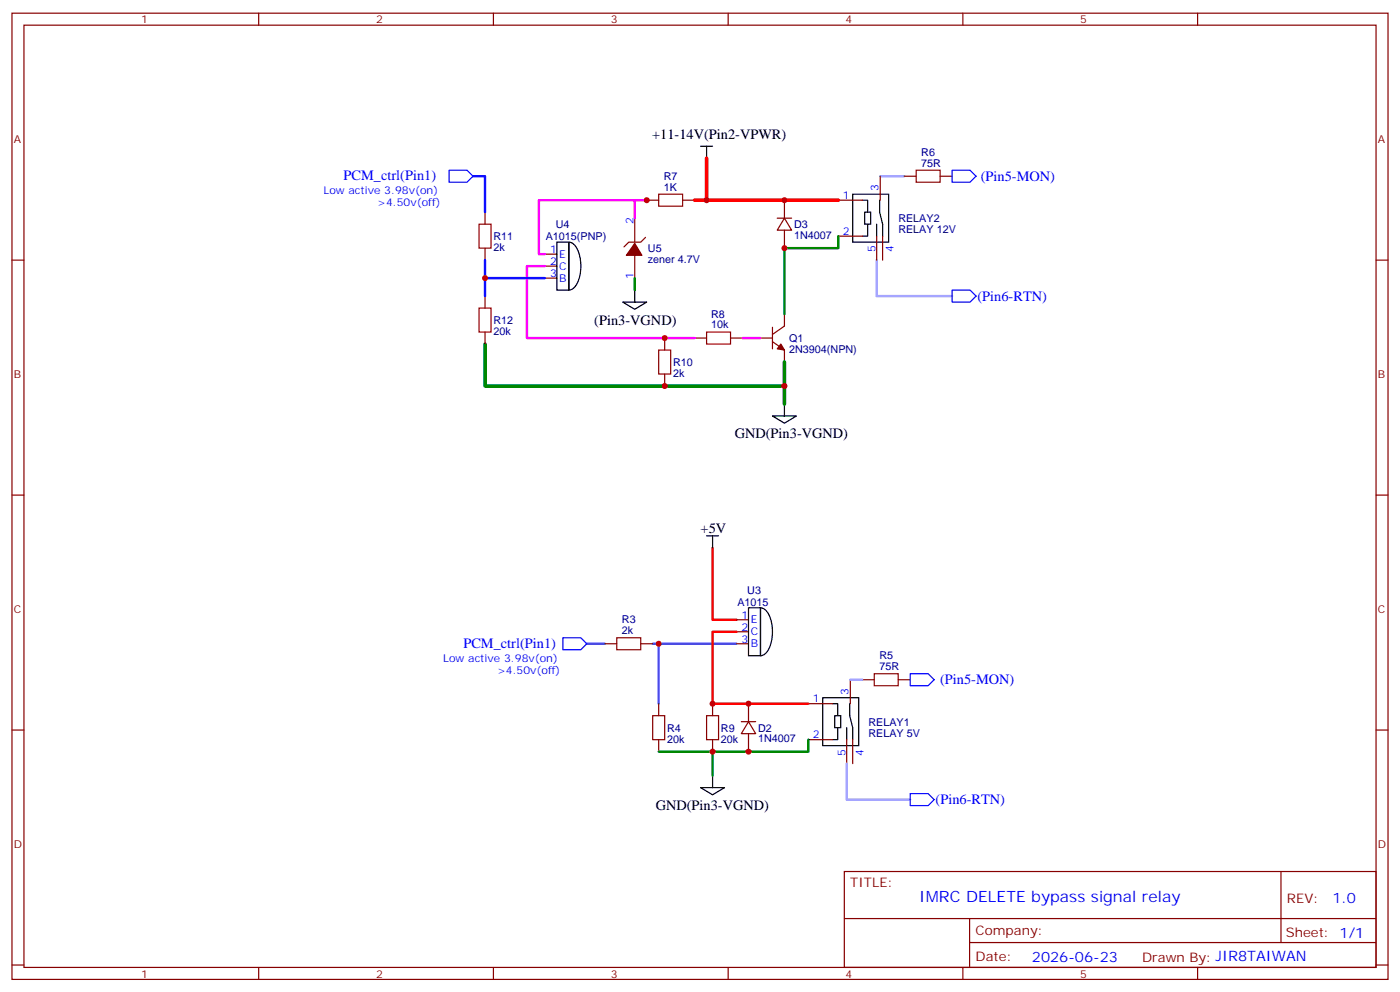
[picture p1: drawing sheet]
<svg xmlns="http://www.w3.org/2000/svg" width="412mm" height="292mm" viewBox="0 0 412 292" stroke-linecap="round" stroke-linejoin="round" font-family="sans-serif">
<g fill="none" stroke="#870000" stroke-width=".35">
<path d="M3.5 3.9h405.4v284.3h-405.4zM7.1 7.4h398.2v277.3h-398.2zM76.2 3.9v3.5M145.3 3.9v3.5M214.5 3.9v3.5M283.6 3.9v3.5M352.8 3.9v3.5M190.5 58.9h3.5M201.1 58.9h3.5M231.1 58.9v5.3M246.9 58.9h7.1M259.3 51.9v7"/>
<path d="M266.3 51.9h3.6M276.9 51.9h3.6M3.5 76.6h3.6M142.9 62.4v3.6M142.9 73v3.6M160.5 74.8h3.5M160.5 78.3h3.5M187 64.2v7.1M187 74.8v7M190.1 69.8l-1.4 1.5h-3.5l-1.4 1.4M229 64.2h4.2M231.1 64.2l2.1 3.5h-4.2z"/>
<path d="M231.1 67.7v5.3M246.9 69.5h7.1M258.2 69.5v7.1M260 69.5v7.1M405.3 76.6h3.6M142.9 87.1v3.6M142.9 97.7v3.5M160.5 81.8h3.5M195.8 99.5v3.5M204.6 99.5h3.5M215.2 99.5h3.5M224 99.5h3.5"/>
<path d="M227.5 96.3v6.4M231.1 92.4v3.6l-3.6 2.4M195.8 110.1v3.5M227.5 100.5l3.6 2.5v3.5M3.5 145.7h3.6M405.3 145.7h3.6M178.2 189.4h3.5M188.7 189.4h3.6M217 189.4h3.5M217 182.4h3.5M217 185.9h3.5M3.5 214.8h3.6"/>
<path d="M194 207.1v3.5M194 217.7v3.5M209.9 207.1v3.5M209.9 217.7v3.5M218.4 212.4h4.2M220.5 212.4l2.1 3.5h-4.2zM220.5 207.1v5.3M220.5 215.9v5.3M238.1 207.1h7.1M238.1 217.7h7.1M249.4 217.7v7M250.5 200v7.1"/>
<path d="M251.2 217.7v7M254 200h3.5M264.6 200h3.5M405.3 214.8h3.6M248.7 256.5h156.6v28.2h-156.6zM377.3 256.5v20.9M248.7 270.3h156.5M285.6 277.4h119.6M285.6 270.3v14.1M3.5 284h3.6M76.2 284.7v3.5M145.3 284.7v3.5"/>
<path d="M214.5 284.7v3.5M283.6 284.7v3.5M352.8 284.7v3.5M405.3 284h3.6"/>
</g>
<path d="M209.9 161.2v21.2h7.1M217 185.9h-7.1v21.2h28.2" fill="none" stroke="#f00" stroke-width=".71"/>
<path d="M172.9 189.4h5.3M192.3 189.4h24.7M194 189.4v17.7" fill="none" stroke="#09f" stroke-width=".71"/>
<path d="M194 57.2h7.1v3.5h-7.1zM269.9 50.1h7v3.5h-7zM141.1 66h3.5v7h-3.5zM141.1 90.7h3.5v7h-3.5zM208.1 97.7h7.1v3.5h-7.1zM194 103h3.6v7.1h-3.6zM181.7 187.7h7v3.5h-7zM257.5 198.3h7.1v3.5h-7.1zM192.3 210.6h3.5v7.1h-3.5zM208.1 210.6h3.6v7.1h-3.6z" fill="none" stroke="#a10000" stroke-width=".35"/>
<path d="M132.3 50.1h5.3l1.7 1.8-1.7 1.7h-5.3zM280.5 50.1h5.3l1.7 1.8-1.7 1.7h-5.3zM280.5 85.4h5.3l1.7 1.7-1.7 1.8h-5.3zM165.8 187.7h5.3l1.8 1.7-1.8 1.8h-5.3zM268.1 198.3h5.3l1.8 1.7-1.8 1.8h-5.3zM268.1 233.5h5.3l1.8 1.8-1.8 1.8h-5.3z" fill="none" stroke="#00f" stroke-width=".35"/>
<g fill="none" stroke="#000" stroke-width=".35">
<path d="M206.4 43h3.5M208.1 43v3.6M251.2 57.2h10.6v14.1h-10.6zM254 58.9h1.6v3.5M259.1 58.9v3.5l.9 3.6v3.5M164 71.3h3.6v14.1h-3.6zM167.6 71.3a3.6 3.6 0 0 1 2.8 2.8 11.7 11.7 0 0 1-1.2 10.5l-1.1 .7-.5 .1zM254.7 62.4h1.8v3.6h-1.8zM255.6 66v3.5h-1.6M258.2 66v3.5M183.4 88.9h7.1l-3.5 2.1zM187 85.4v3.5"/>
<path d="M231.1 118.9v3.5M227.5 122.4h7.1l-3.5 2.1zM208.1 157.7h3.6M209.9 157.7v3.5M220.5 178.9h3.5v14.1h-3.5zM224 178.9a3.6 3.6 0 0 1 2.9 2.8 11.7 11.7 0 0 1-1.3 10.5l-1 .7-.6 .1zM242.4 205.3h10.5v14.1h-10.5zM245.2 207.1h1.6v3.5M245.9 210.6h1.7v3.5h-1.7zM246.8 214.1v3.6h-1.6M249.4 214.1v3.6M250.3 207.1v3.5l.9 3.5v3.6"/>
<path d="M206.4 231.8h7l-3.5 2.1zM209.9 228.2v3.6"/>
</g>
<path d="M259.3 51.9h7M258.2 76.6v10.5h22.3M250.5 200h3.5M249.4 224.7v10.6h18.7" fill="none" stroke="#99f" stroke-width=".71"/>
<g fill="#870000" stroke="#870000" stroke-width=".35">
<path d="M187 71.6l2.1 3.5h-4.6z"/>
<path d="M230 101.2l1.1 1.8-2.1-.3z"/>
</g>
<path d="M246.9 69.5v3.5h-15.8v19.4M187 81.8v3.6M238.1 217.7v3.5h-28.2v7M194 221.2h15.9" fill="none" stroke="#008700" stroke-width=".71"/>
<path d="M204.6 58.9h42.3M208.1 46.6v12.3" fill="none" stroke="#f00" stroke-width="1.1"/>
<path d="M160.5 78.3h-5.3v21.2h49.4M187 64.2v-5.3h3.5h-31.8v15.9h1.8M218.7 99.5h5.3" fill="none" stroke="#f0f" stroke-width=".71"/>
<path d="M142.9 101.2v12.4h88.2M231.1 106.5v12.4" fill="none" stroke="#008700" stroke-width="1.1"/>
<path d="M139.3 51.9h3.6v10.5M142.9 76.6v10.5M142.9 81.8h17.6" fill="none" stroke="#00f" stroke-width=".71"/>
<g fill="#c00">
<circle cx="194" cy="189.4" r=".88"/>
<circle cx="220.5" cy="207.1" r=".88"/>
<circle cx="209.9" cy="207.1" r=".88"/>
<circle cx="220.5" cy="221.2" r=".88"/>
<circle cx="209.9" cy="221.2" r=".88"/>
<circle cx="231.1" cy="58.9" r=".88"/>
<circle cx="208.1" cy="58.9" r=".88"/>
<circle cx="231.1" cy="73" r=".88"/>
<circle cx="231.1" cy="113.6" r=".88"/>
<circle cx="142.9" cy="81.8" r=".88"/>
<circle cx="195.8" cy="113.6" r=".88"/>
<circle cx="195.8" cy="99.5" r=".88"/>
<circle cx="190.5" cy="58.9" r=".88"/>
</g>
<text font-size="4.6" fill="#00f" x="270.8" y="265.5">IMRC DELETE bypass signal relay</text>
<g font-size="4.2">
<text x="192.1" y="40.8">+11-14V(Pin2-VPWR)</text>
<text x="175.1" y="95.5">(Pin3-VGND)</text>
<text x="216.4" y="129">GND(Pin3-VGND)</text>
<text x="206.4" y="157">+5V</text>
<text x="193.1" y="238.4">GND(Pin3-VGND)</text>
</g>
<g font-size="4.2" fill="#00f">
<text x="101.2" y="53">PCM_ctrl(Pin1)</text>
<text x="288.9" y="53.2">(Pin5-MON)</text>
<text x="287.9" y="88.5">(Pin6-RTN)</text>
<text x="136.5" y="190.6">PCM_ctrl(Pin1)</text>
<text x="276.9" y="201.4">(Pin5-MON)</text>
<text x="275.6" y="236.7">(Pin6-RTN)</text>
<text x="392.5" y="265.7">1.0</text>
<text x="304" y="283.1">2026-06-23</text>
</g>
<g font-size="3.9" fill="#800">
<text x="250.5" y="261.1">TITLE:</text>
<text x="379.1" y="265.7">REV:</text>
<text x="287.4" y="275.3">Company:</text>
<text x="378.7" y="275.9">Sheet: 1/1</text>
<text x="287.4" y="282.9">Date:</text>
<text x="336.4" y="283">Drawn By: JIR8TAIWAN</text>
</g>
<g font-size="3.2" fill="#800">
<text x="41.6" y="6.9">1</text>
<text x="110.8" y="6.9">2</text>
<text x="179.9" y="6.9">3</text>
<text x="249.1" y="6.9">4</text>
<text x="318.2" y="6.9">5</text>
<text x="4.1" y="42">A</text>
<text x="405.9" y="42">A</text>
<text x="4.1" y="111.1">B</text>
<text x="405.9" y="111.1">B</text>
<text x="4.1" y="180.3">C</text>
<text x="405.9" y="180.3">C</text>
<text x="4.1" y="249.4">D</text>
<text x="405.9" y="249.4">D</text>
<text x="41.6" y="287.7">1</text>
<text x="110.8" y="287.7">2</text>
<text x="179.9" y="287.7">3</text>
<text x="249.1" y="287.7">4</text>
<text x="318.2" y="287.7">5</text>
</g>
<g font-size="3.2" fill="#000080">
<text x="271.4" y="45.8">R6</text>
<text x="195.5" y="52.9">R7</text>
<text x="271.4" y="49">75R</text>
<text x="195.5" y="56.1">1K</text>
<text x="264.6" y="65.5">RELAY2</text>
<text x="145.3" y="70.7">R11</text>
<text x="160.8" y="70.7">A1015(PNP)</text>
<text x="163.7" y="67.2">U4</text>
<text x="233.9" y="70.3">1N4007</text>
<text x="233.9" y="67.1">D3</text>
<text x="264.6" y="68.7">RELAY 12V</text>
<text x="145.3" y="73.9">2k</text>
<text x="190.9" y="77.4">zener 4.7V</text>
<text x="190.9" y="74.3">U5</text>
<text x="145.3" y="95.4">R12</text>
<text x="209.5" y="93.5">R8</text>
<text x="145.3" y="98.6">20k</text>
<text x="209.5" y="96.7">10k</text>
<text x="232.5" y="100.7">Q1</text>
<text x="198.3" y="107.8">R10</text>
<text x="232.5" y="103.9">2N3904(NPN)</text>
<text x="198.3" y="110.9">2k</text>
<text x="217.2" y="178.3">A1015</text>
<text x="220.1" y="174.8">U3</text>
<text x="183.2" y="183.4">R3</text>
<text x="183.2" y="186.6">2k</text>
<text x="259" y="197.2">75R</text>
<text x="259" y="194">R5</text>
<text x="196.5" y="215.4">R4</text>
<text x="212.4" y="215.4">R9</text>
<text x="223.3" y="215.3">D2</text>
<text x="255.8" y="213.6">RELAY1</text>
<text x="196.5" y="218.5">20k</text>
<text x="212.4" y="218.5">20k</text>
<text x="223.3" y="218.4">1N4007</text>
<text x="255.8" y="216.9">RELAY 5V</text>
</g>
<g font-size="3.2" fill="#00f">
<text x="95.2" y="57.2">Low active 3.98v(on)</text>
<text x="248.3" y="58.6">1</text>
<text x="258.8" y="56.3" transform="rotate(-90 258.8 56.3)">3</text>
<text x="111.1" y="60.7">&gt;4.50v(off)</text>
<text x="186.6" y="66" transform="rotate(-90 186.6 66)">2</text>
<text x="248.3" y="69.1">2</text>
<text x="162" y="74.4">1</text>
<text x="162" y="78">2</text>
<text x="164.7" y="75.8">E</text>
<text x="257.9" y="74.2" transform="rotate(-90 257.9 74.2)">5</text>
<text x="263.2" y="74.2" transform="rotate(-90 263.2 74.2)">4</text>
<text x="162" y="81.5">3</text>
<text x="164.7" y="79.4">C</text>
<text x="164.7" y="82.9">B</text>
<text x="186.6" y="82.1" transform="rotate(-90 186.6 82.1)">1</text>
<text x="218.5" y="182">1</text>
<text x="218.5" y="185.6">2</text>
<text x="221.2" y="183.4">E</text>
<text x="218.5" y="189.1">3</text>
<text x="221.2" y="187">C</text>
<text x="221.2" y="190.5">B</text>
<text x="130.5" y="194.7">Low active 3.98v(on)</text>
<text x="146.4" y="198.3">&gt;4.50v(off)</text>
<text x="239.5" y="206.7">1</text>
<text x="249.9" y="204.4" transform="rotate(-90 249.9 204.4)">3</text>
<text x="239.5" y="217.3">2</text>
<text x="249.1" y="222.3" transform="rotate(-90 249.1 222.3)">5</text>
<text x="254.4" y="222.3" transform="rotate(-90 254.4 222.3)">4</text>
</g>
</svg>
